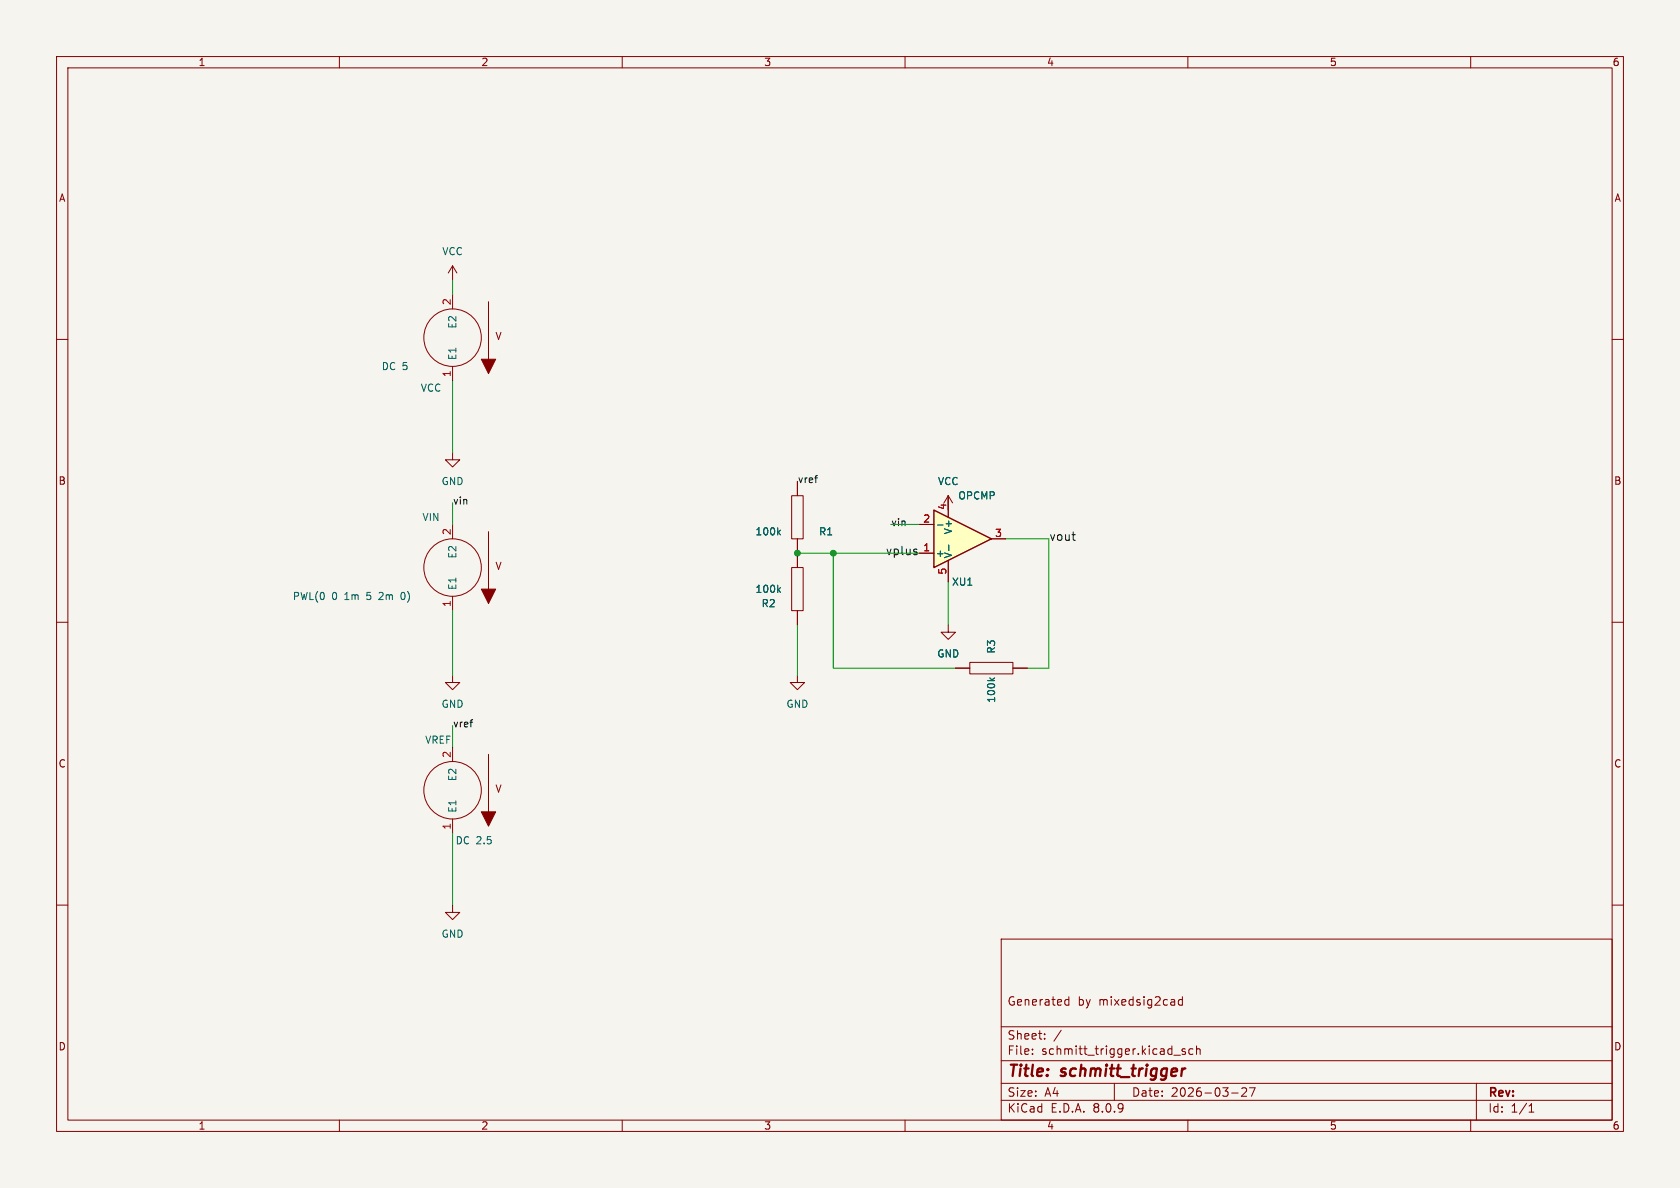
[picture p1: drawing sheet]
<svg xmlns="http://www.w3.org/2000/svg" width="297mm" height="210mm" viewBox="0 0 297 210" stroke-linecap="round" stroke-linejoin="round" font-family="sans-serif">
<path d="M0 0h297v210h-297z" fill="#f5f4ef" stroke="#f5f4ef" stroke-width=".18"/>
<g fill="none" stroke="#840000" stroke-width=".18">
<path d="M10 10h277v190h-277zM12 12h273v186h-273zM60 10v2M110 10v2M160 10v2M210 10v2M260 10v2M10 60h2M285 60h2M80 80v1.3h1.3l-1.3 1.3-1.3-1.3h1.3M10 110h2M80 119.4v1.3h1.3l-1.3 1.2-1.3-1.2h1.3"/>
<path d="M285 110h2M80 132.1v2.5M80 144.8v2.5M10 160h2M80 160v1.3h1.3l-1.3 1.3-1.3-1.3h1.3M177 166h108v32h-108zM188.4 177.6h.6M188.4 176.8h.6M189 176.2v1.5M209 176.8l-.4-.1-.3 .3v.4l.2 .2h.5M209 176.2v1.5M285 160h2"/>
<path d="M60 198v2M110 198v2M160 198v2M177 194.5h108M177 191.5h108M177 187.5h108M177 181.5h108M182.5 186.3v.1M182.5 185.5v.1M184.7 183.6v.1M184.7 182.8v.1M187.6 182.1l-1.3 2"/>
<path d="M197 191.5v3M207.5 186.5h1.2M209.5 185.5l-.3-.1-.2 .2v.2l.5 .2v.3h-.5M210 198v2M210.9 185.5l-.4-.1-.3 .3v.4l.1 .2h.6M211.5 185.5l.2-.1 .4 .1 .1 .9M211.5 184.9v1.5M217.7 193.2h1.2M219.5 192.4l.6-.1 .2 .1 .1 .3-.9 1.1h.9M220.9 192.3h1l-.7 1.5M260 198v2M261 191.5v6.5"/>
<path d="M270.3 196.6h.9M270.3 195.5l.4-.4v1.5"/>
<circle cx="80" cy="139.7" r="5.1"/>
</g>
<path d="M209.6 188.9l-.4 .1" fill="none" stroke="#840000" stroke-width=".4"/>
<g fill="#840000" stroke="#840000" stroke-width=".18">
<path d="M86.4 133.4v10.1z"/>
<path d="M85.1 143.5h2.5l-1.2 2.6z"/>
</g>
<path d="M165.1 90.2l10.2 5.1-10.2 5z" fill="#ffffc2"/>
<path d="M165.1 90.2l10.2 5.1-10.2 5z" fill="none" stroke="#840000" stroke-width=".25"/>
<g fill="none" stroke="#840000" stroke-width=".18">
<path d="M80 47l-.8 1.3M80 47v2.5M80 52.1v2.5M80 47l.8 1.3M80 64.8v2.5M80 92.7v2.6M140 87.6h2v7.7h-2zM141 85.1v2.5M141 95.3v5M162.6 97.8h2.5M162.6 92.7h2.5M167.6 87.6v3.8"/>
<path d="M167.6 99.1v3.8M167.6 87.6l-.7 1.3M167.6 87.6l.8 1.3M175.3 95.3h2.5M80 105.4v2.6M140 100.3h2v7.7h-2zM141 119.4v1.3h1.2l-1.2 1.2-1.3-1.2h1.3M141 108v2.5M167.6 110.5v1.3h1.3l-1.3 1.2-1.2-1.2h1.2M168.9 118.1h2.5M171.4 117.1h7.7v2h-7.7zM179.1 118.1h2.5"/>
<circle cx="80" cy="59.7" r="5.1"/>
<circle cx="80" cy="100.3" r="5.1"/>
</g>
<path d="M137.6 94.1l.4 .5M138 93.7l-.5 .5M165.8 92.8h.9M167.7 96.3v1M71 104.8l-.1 .4 .1 .7M137.6 104.2l.4 .5M138 103.9l-.5 .5M175 119.8l.5 .5M175.8 119.8l-.4 .4" fill="none" stroke="#006464" stroke-width=".18"/>
<g fill="#840000" stroke="#840000" stroke-width=".18">
<path d="M86.4 53.3v10.2z"/>
<path d="M85.1 63.5h2.5l-1.2 2.5z"/>
<path d="M86.4 94v10.1z"/>
<path d="M85.1 104.1h2.5l-1.2 2.6z"/>
</g>
<path d="M144 84.5h.5M144.4 84.1h.1M162 97.6l.2 .2-.2 .3M162 97.1h.1M189.5 94.5h.6M189.9 95.5h.2M83.1 127.7h.5M83.4 127.2h.2" fill="none" stroke="#0f0f0f" stroke-width=".18"/>
<g fill="none" stroke="#009600" stroke-width=".18">
<path d="M80 49.5v2.6M80 67.3v12.7M80 88.9v3.8M141 97.8h21.6M147.3 97.8v20.3h21.6M157.5 92.7h5.1M167.6 87.6v2.6M177.8 95.3h7.6v22.8h-3.8M80 108v11.4M141 110.5v8.9M167.6 102.9v7.6M80 128.3v3.8"/>
<path d="M80 147.3v12.7"/>
</g>
<g fill="#009600" stroke="#009600" stroke-width=".18">
<circle cx="141" cy="97.8" r=".51"/>
<circle cx="147.3" cy="97.8" r=".51"/>
</g>
<g font-size="2.8" fill="#840000">
<text x="178" y="190.9">Title:</text>
<text x="187.7" y="190.9">schmitt_trigger</text>
</g>
<g font-size="2.1" fill="#0f0f0f">
<text x="185.4" y="95.8">vout</text>
<text x="156.5" y="98.4">vplus</text>
</g>
<g font-size="2.1" fill="#840000">
<text x="178" y="178">Generated</text>
<text x="190.5" y="178">by</text>
<text x="194.3" y="178">mixedsig2cad</text>
<text x="178" y="184">Sheet:</text>
<text x="178" y="186.7">File:</text>
<text x="184.1" y="186.7">schmitt_trigger.kicad_sch</text>
<text x="178" y="196.9">KiCad</text>
<text x="178" y="194.1">Size:</text>
<text x="184.7" y="194.1">A4</text>
<text x="185.7" y="196.9">E.D.A.</text>
<text x="193.3" y="196.9">8.0.9</text>
<text x="200" y="194.1">Date:</text>
<text x="207" y="194.1">2026-03-27</text>
<text x="263" y="194.3">Rev:</text>
<text x="263" y="196.9">Id:</text>
<text x="267.1" y="196.9">1/1</text>
</g>
<g font-size="1.8" fill="#840000">
<text x="35" y="11.9">1</text>
<text x="85" y="11.9">2</text>
<text x="135" y="11.9">3</text>
<text x="185" y="11.9">4</text>
<text x="235" y="11.9">5</text>
<text x="285" y="11.9">6</text>
<text x="10.3" y="35.9">A</text>
<text x="285.3" y="35.9">A</text>
<text x="87.5" y="60.3">V</text>
<text x="10.3" y="85.9">B</text>
<text x="285.3" y="85.9">B</text>
<text x="87.5" y="100.9">V</text>
<text x="10.3" y="135.9">C</text>
<text x="285.3" y="135.9">C</text>
<text x="87.5" y="140.3">V</text>
<text x="10.3" y="185.9">D</text>
<text x="285.3" y="185.9">D</text>
<text x="35" y="199.9">1</text>
<text x="85" y="199.9">2</text>
<text x="135" y="199.9">3</text>
<text x="185" y="199.9">4</text>
<text x="235" y="199.9">5</text>
<text x="285" y="199.9">6</text>
</g>
<g font-size="1.8" fill="#006464">
<text x="78.1" y="45.3">VCC</text>
<text x="80.9" y="58.2" transform="rotate(-90 80.9 58.2)">E2</text>
<text x="67.4" y="65.6">DC 5</text>
<text x="80.9" y="63.8" transform="rotate(-90 80.9 63.8)">E1</text>
<text x="74.3" y="69.4">VCC</text>
<text x="78" y="86">GND</text>
<text x="165.7" y="86">VCC</text>
<text x="169.3" y="88.5">OPCMP</text>
<text x="74.6" y="92.3">VIN</text>
<text x="133.5" y="94.8">100k</text>
<text x="144.7" y="94.8">R1</text>
<text x="168.5" y="94.6" transform="rotate(-90 168.5 94.6)">V+</text>
<text x="80.9" y="98.8" transform="rotate(-90 80.9 98.8)">E2</text>
<text x="165.4" y="98.7">+</text>
<text x="168.5" y="98.8" transform="rotate(-90 168.5 98.8)">V-</text>
<text x="51.7" y="106.3">PWL(0</text>
<text x="58.6" y="106.3">0</text>
<text x="61" y="106.3">1m</text>
<text x="65.1" y="106.3">5</text>
<text x="67.5" y="106.3">2m</text>
<text x="71.6" y="106.3">0)</text>
<text x="80.9" y="104.4" transform="rotate(-90 80.9 104.4)">E1</text>
<text x="133.5" y="105">100k</text>
<text x="134.5" y="107.5">R2</text>
<text x="168.2" y="103.7">XU1</text>
<text x="165.6" y="116.4">GND</text>
<text x="176.1" y="115.6" transform="rotate(-90 176.1 115.6)">R3</text>
<text x="78" y="125.3">GND</text>
<text x="138.9" y="125.3">GND</text>
<text x="176.1" y="124.3" transform="rotate(-90 176.1 124.3)">100k</text>
<text x="75.1" y="131.7">VREF</text>
<text x="80.9" y="143.8" transform="rotate(-90 80.9 143.8)">E1</text>
<text x="80.9" y="138.2" transform="rotate(-90 80.9 138.2)">E2</text>
<text x="80.5" y="149.5">DC 2.5</text>
<text x="78" y="166">GND</text>
</g>
<g font-size="1.8" fill="#a90000">
<text x="79.8" y="54" transform="rotate(-90 79.8 54)">2</text>
<text x="79.8" y="66.7" transform="rotate(-90 79.8 66.7)">1</text>
<text x="79.8" y="94.7" transform="rotate(-90 79.8 94.7)">2</text>
<text x="163.1" y="92.5">2</text>
<text x="167.4" y="90.2" transform="rotate(-90 167.4 90.2)">4</text>
<text x="175.8" y="95">3</text>
<text x="163.1" y="97.5">1</text>
<text x="167.4" y="101.7" transform="rotate(-90 167.4 101.7)">5</text>
<text x="79.8" y="107.4" transform="rotate(-90 79.8 107.4)">1</text>
<text x="79.8" y="134.1" transform="rotate(-90 79.8 134.1)">2</text>
<text x="79.8" y="146.8" transform="rotate(-90 79.8 146.8)">1</text>
</g>
<g font-size="1.8" fill="#0f0f0f">
<text x="80" y="89.4">vin</text>
<text x="141" y="85.6">vref</text>
<text x="157.5" y="93.2">vin</text>
<text x="80" y="128.8">vref</text>
</g>
</svg>
